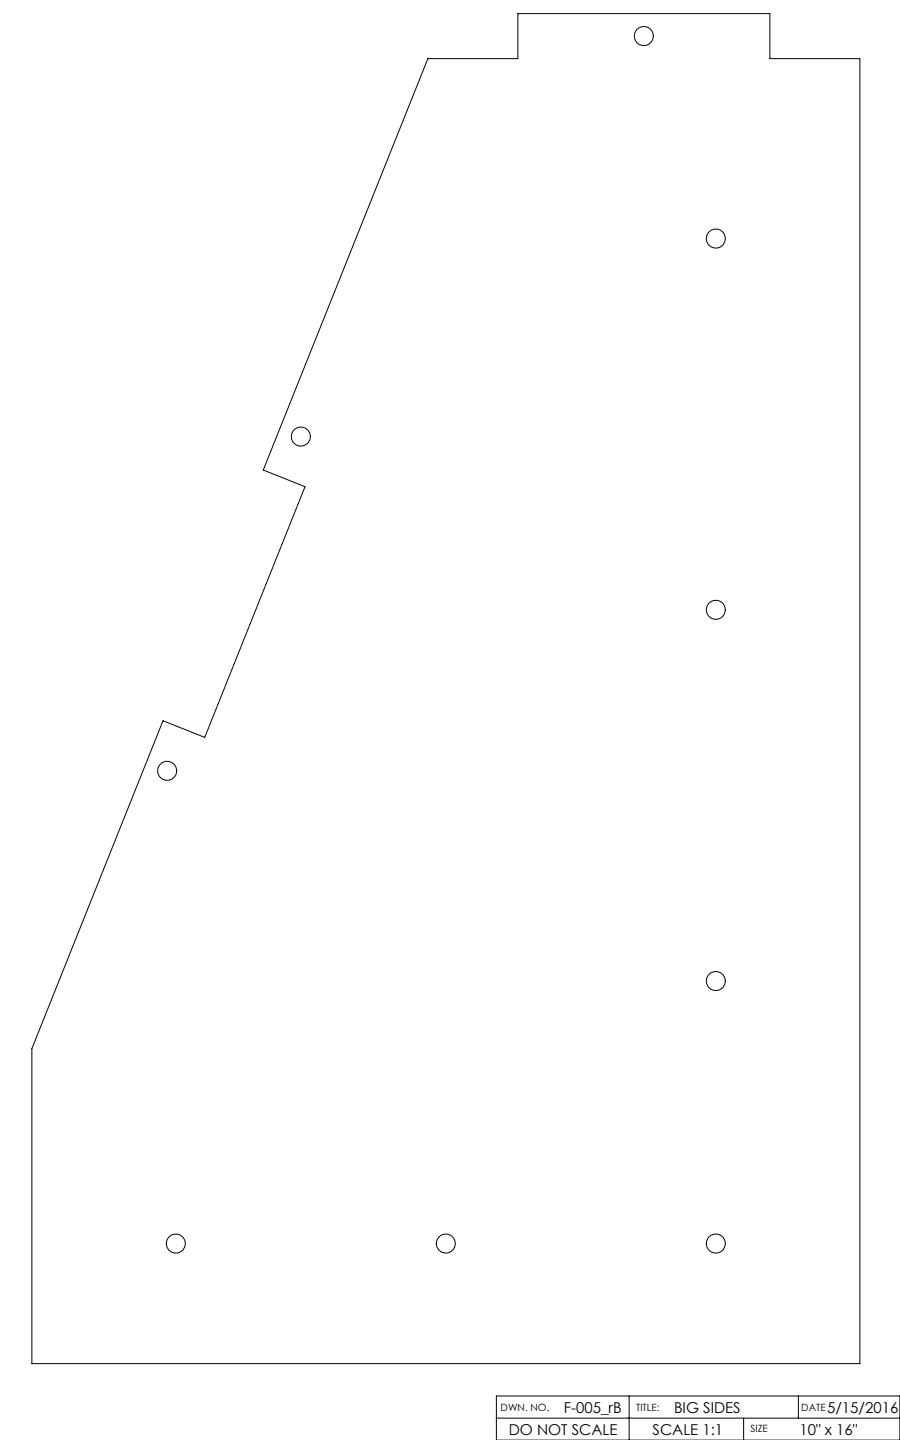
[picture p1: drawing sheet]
<svg xmlns="http://www.w3.org/2000/svg" width="254mm" height="406mm" viewBox="0 0 254 406" stroke-linecap="round" stroke-linejoin="round" font-family="sans-serif">
<!-- layer: Layer 1 -->
<g fill="none" stroke="#000" stroke-width=".28">
<path d="M120.8 16.5h25.4v-12.7h71.1v12.7h25.4v368.3h-233.7v-88.9l37-92.5 11.8 4.7 28.3-70.7-11.8-4.8zM140.1 394h113.9v12.4h-113.9zM177.6 394v12.4M225.3 394v6.2M140.1 400.2h113.9M209.9 400.2v6.2"/>
<circle cx="181.7" cy="10.2" r="2.71"/>
<circle cx="202" cy="67.3" r="2.71"/>
<circle cx="84.9" cy="123.2" r="2.7"/>
<circle cx="202" cy="172.1" r="2.71"/>
<circle cx="47.2" cy="217.5" r="2.71"/>
<circle cx="202" cy="276.9" r="2.71"/>
<circle cx="49.6" cy="351" r="2.71"/>
<circle cx="125.8" cy="351" r="2.71"/>
<circle cx="202" cy="351" r="2.71"/>
</g>
<g font-size="4.2">
<text x="159.1" y="398.7">F-005_rB</text>
<text x="190.2" y="398.7">BIG SIDES</text>
<text x="233.4" y="398.7">5/15/2016</text>
<text x="143.6" y="404.9">DO NOT SCALE</text>
<text x="184.2" y="404.9">SCALE 1:1</text>
<text x="225.6" y="404.9">10&quot; x 16&quot;</text>
</g>
<g font-size="2.8">
<text x="141.3" y="398.1">DWN. NO.</text>
<text x="179.5" y="398.1">TITLE:</text>
<text x="226.1" y="398.1">DATE</text>
<text x="211.8" y="404.2">SIZE</text>
</g>
</svg>
